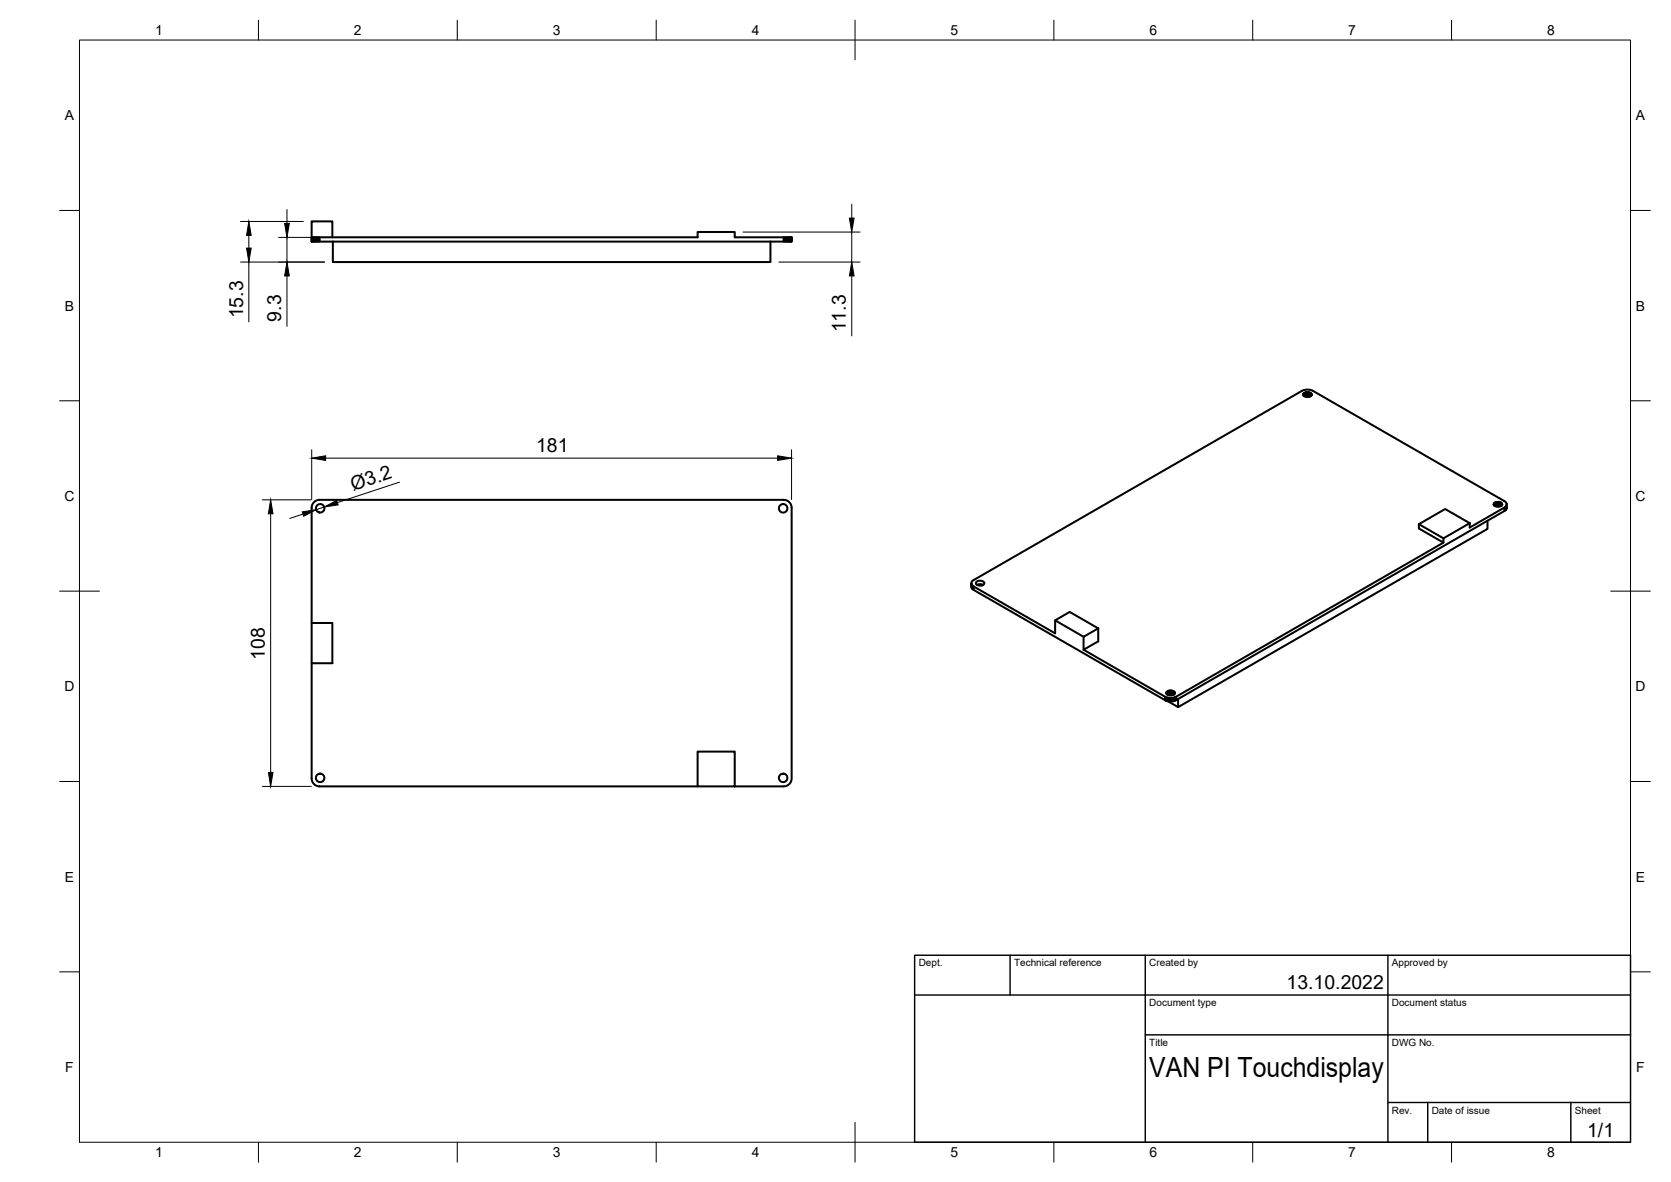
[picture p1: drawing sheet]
<svg xmlns="http://www.w3.org/2000/svg" width="420mm" height="297mm" viewBox="0 0 420 297" stroke-linecap="round" stroke-linejoin="round" font-family="sans-serif">
<!-- layer: Sichtbar -->
<g fill="none" stroke="#000" stroke-width=".51">
<path d="M78.4 59.6v1.1zM78.5 59.6v1.1M78.6 59.6h.1v1.1h-.1M78.7 59.6h.3v1.1h-.3M79 59.6h.2v1.1h-.2M79.2 59.6h.3v1.1h-.3M79.5 59.6h.2v1.1h-.2M79.7 59.6h.4v1.1h-.4M80.1 59.6h.3v1.1h-.3M80.4 59.6h95v-1.3h9.3v1.3h12.3M83.6 59.6v-4h-5.2v5.1M197.4 59.6h-.4v1.1h.4"/>
<path d="M197.7 59.6h-.3v1.1h.3M198 59.6h-.3v1.1h.3M198.2 59.6h-.2v1.1h.2M198.5 59.6h-.3v1.1h.3M198.7 59.6h-.2v1.1h.2M198.8 59.6h-.1v1.1h.1M198.9 59.6v1.1M199 59.6l.1 1.1zM199 59.6v1.1M80.4 60.7h116.6M83.7 60.7v5.2h110v-5.2M327.7 99.1a1.15 1.15 0 0 0 1.1 .7 1.15 1.15 0 0 0 1-.7v.1"/>
<path d="M327.7 99v.2M327.8 98.9l.1 .6M327.8 98.9l-.1 .4M327.8 98.9v.5M328 98.7l-.1 .1M328.1 98.7l-.1 .9 .1-.1M328.3 98.6l-.2 .1v.8h.2M328.5 98.6h-.2v.9l.2-.1M328.6 98.6h-.1v.8h.1M328.8 98.6h-.2v.8h.2M329 98.6h-.2v.8h.2M329.2 98.6h-.2v.8l.2 .1"/>
<path d="M329.3 98.6h-.1v.9h.1M329.5 98.7l-.2-.1v.9l.2 .1M329.6 98.8l-.1-.1v.9M329.7 98.9l-.1-.1v.7M329.8 99l-.1 .4M329.8 99.1v.2M356.8 131.7l6.6-3.8 6.1 3.6-6.6 3.8zM356.8 131.7v1.1l6.1 3.6v-1.1M362.9 136.4l-67.2 38.7M374 130.9v2l-77.8 44.8-2.6-1.5M375.6 126.8a1.19 1.19 0 0 0 2.1-.2v.2M375.6 126.6v.1"/>
<path d="M375.7 126.5l.1 .6M375.7 126.5l-.1 .4M375.7 126.5v.5M375.9 126.3l-.1 .1M376 126.2l-.1 1 .1-.1M376.2 126.2h-.2v.9h.2M376.4 126.2h-.2v.9l.2-.1M376.5 126.1l-.1 .1v.8h.1M376.7 126.1h-.2v.9h.2M376.9 126.2l-.2-.1v.9h.2M377.1 126.2h-.2v.8h.2M377.2 126.2h-.1v.8l.1 .1"/>
<path d="M377.4 126.3l-.2-.1v.9l.2 .1M377.5 126.4l-.1-.1v.9M377.6 126.5l-.1-.1v.7M377.7 126.6l-.1 .4M377.7 126.6v.3M378.2 127.6l-8.7 5v-1.1M378.2 128.4l-82.5 47.5M378.5 127.4l-.3 .2v.8l.3-.1M378.6 127.3l-.1 .1v.9l.1-.1M378.7 127.1l-.1 1.1 .1-.2M378.8 126.9l-.1 1.1 .1-.2M378.8 126.8v1v-1.2l-.6-.7-48-27.7a3.1 3.1 0 0 0-2.9 0l-82.5 47.6-.3 .2-.3 .6"/>
<path d="M78.4 156.6h5.2v10.1h-5.2zM78.4 156.6v-29a2.02 2.02 0 0 1 2-2h116.6a2.02 2.02 0 0 1 2.1 2v68a2.02 2.02 0 0 1-2.1 2h-12.3M244.3 146.8l-.1-.2 .1 1M244.3 146.9v-.1v1M244.5 147.1l-.2-.2 .2 1.1M244.6 147.2l.2 .2v.9l-.2-.2zM244.6 147.2l-.1-.1v.9l.1 .1M244.8 147.4l20.5 11.8v-3.3M244.8 148.3l48.1 27.6M245.6 146.2l.7-.3a.91 .91 0 0 1 1.2 .8 1.34 1.34 0 0 1-2.1-.1zM245.7 147l.7-.2 .8 .2M265.3 155.9l3.7-2.1 7.1 4.1-3.6 2.1z"/>
<path d="M276.1 157.9v3.3l-3.6 2.1v-3.3M78.4 166.7v28.9a2.02 2.02 0 0 0 2 2h95M272.5 163.3l20.4 11.8M292.9 175.1l.3 .1v.9l-.3-.2zM293.2 175.2l.2 .1v.9l-.2-.1M293.3 174.1a1.16 1.16 0 0 0 1 .7 1.16 1.16 0 0 0 1.1-.7v.1M293.3 174v.2M293.4 173.9l.1 .6M293.4 173.9l-.1 .4M293.4 173.9v.5M293.4 175.3l.3 .1v.8h-.3M293.6 173.7l-.1 .1"/>
<path d="M293.7 173.7l-.1 .9 .1-.1M293.7 175.4h.3v.9l-.3-.1M293.9 173.6l-.2 .1v.8h.2M294 175.4h.3v.9h-.3M294 173.6h-.1v.9l.1-.1M294.2 173.5l-.2 .1v.8h.2M294.3 175.4h.3v.9h-.3M294.4 173.5h-.2v.9h.2M294.6 173.6l-.2-.1v.9h.2M294.6 175.4h.4v.8l-.4 .1M294.7 173.6h-.1v.8l.1 .1M294.9 173.6h-.2v.9h.2"/>
<path d="M295 175.4l.2-.1v.9h-.2M295.1 173.7l-.2-.1v.9l.2 .1v-.9l.1 .1M295.2 175.3l.3-.1v.9l-.3 .1M295.3 173.9l-.1-.1v.7M295.3 174v.4M295.4 174.1l-.1 .2M295.5 175.2l.2-.1v.8l-.2 .2M296.2 175.7v2M175.4 188.9h9.3v8.7h-9.3z"/>
<circle cx="80.5" cy="127.7" r="1.07"/>
<circle cx="196.9" cy="127.7" r="1.07"/>
<circle cx="80.5" cy="195.5" r="1.07"/>
<circle cx="196.9" cy="195.5" r="1.06"/>
</g>
<g fill="#000">
<circle cx="80.2" cy="128.8" r=".25"/>
<circle cx="247" cy="147.1" r=".25"/>
</g>
<!-- layer: Border -->
<g fill="none" stroke="#000" stroke-width=".25">
<path d="M20 10.1h390v276.9h-390zM65 5.1v5M115 5.1v5M165 5.1v5M215 5.1v10M265 5.1v5M315 5.1v5M365 5.1v5M15 52.9h5M410 52.9h5M15 100.7h5M410 100.7h5"/>
<path d="M15 148.6h10M405 148.6h10M15 196.4h5M410 196.4h5M15 244.2h5M410 244.2h5M65 287v5M115 287v5M165 287v5M215 282.1v9.9M265 287v5M315 287v5"/>
<path d="M365 287v5"/>
</g>
<!-- layer: TitleBlock -->
<path d="M230 240.1h180v46.9h-180zM230 250h180M254 240.1v9.9M288 240.1v46.9M349 240.1v46.9M288 260.1h122M349 277.1h61M359 277.1v9.9M395 277.1v9.9" fill="none" stroke="#000" stroke-width=".36"/>
<!-- layer: Dimensions -->
<g fill="none" stroke="#000" stroke-width=".25">
<path d="M60.5 55.7h15.8M62.6 59.1v3.2M70.1 59.7h8.2M72.2 52.6v3.5M72.2 59.7v6.2M186.8 58.3h29.5M214.2 51.3v3.5M214.2 58.3v7.6M60.5 65.9h21.1M62.6 65.9v15M72.2 69.3v12.7M195.8 65.9h20.5"/>
<path d="M214.2 69.3v15.1M78.4 113v12.5M81.9 115.1h113.6M199 113v12.5M66 125.6h12.3M68.1 129.1v65M76.2 129.2l-3.3 1.1M81.5 127.4l-2 .7M100.5 121.2l-15.7 5.1M66 197.6h12.3"/>
</g>
<path d="M62.6 55.7l.6 3.4h-1.2zM71.6 56.1h1.1l-.5 3.6zM213.6 54.8h1.2l-.6 3.5zM62 62.3h1.2l-.6 3.6zM72.2 65.9l.5 3.4h-1.1zM214.2 65.9l.6 3.4h-1.2zM78.4 115.1l3.5-.6v1.2zM195.5 114.5l3.5 .6-3.5 .6zM68.1 125.6l.5 3.5h-1.1zM76 128.6l3.5-.5-3.2 1.6zM81.5 127.4l3.2-1.6 .3 1.1zM67.5 194.1h1.1l-.5 3.5z" fill="#000" stroke="#000" stroke-width=".25"/>
<text font-size="7" x="289" y="270.6">VAN PI Touchdisplay</text>
<g font-size="4.9">
<text x="61.1" y="80" transform="rotate(-90 61.1 80)">15.3</text>
<text x="70.7" y="80.8" transform="rotate(-90 70.7 80.8)">9.3</text>
<text x="212.7" y="83.6" transform="rotate(-90 212.7 83.6)">11.3</text>
<text x="134.8" y="113.7">181</text>
<text x="88.8" y="123.4" transform="rotate(-18 88.8 123.4)">Ø3.2</text>
<text x="66.6" y="165.8" transform="rotate(-90 66.6 165.8)">108</text>
<text x="323.5" y="248.5">13.10.2022</text>
<text x="399.1" y="285.7">1/1</text>
</g>
<g font-size="3.5">
<text x="39" y="8.8">1</text>
<text x="89" y="8.8">2</text>
<text x="139" y="8.8">3</text>
<text x="189" y="8.8">4</text>
<text x="239" y="8.8">5</text>
<text x="289" y="8.8">6</text>
<text x="339" y="8.8">7</text>
<text x="389" y="8.8">8</text>
<text x="16.3" y="30.2">A</text>
<text x="411.3" y="30.2">A</text>
<text x="16.3" y="78">B</text>
<text x="411.3" y="78">B</text>
<text x="16.2" y="125.9">C</text>
<text x="411.2" y="125.9">C</text>
<text x="16.2" y="173.7">D</text>
<text x="411.2" y="173.7">D</text>
<text x="16.3" y="221.6">E</text>
<text x="411.3" y="221.6">E</text>
<text x="16.4" y="269.4">F</text>
<text x="411.4" y="269.4">F</text>
<text x="39" y="290.8">1</text>
<text x="89" y="290.8">2</text>
<text x="139" y="290.8">3</text>
<text x="189" y="290.8">4</text>
<text x="239" y="290.8">5</text>
<text x="289" y="290.8">6</text>
<text x="339" y="290.8">7</text>
<text x="389" y="290.8">8</text>
</g>
<g font-size="2.5">
<text x="231" y="242.9">Dept.</text>
<text x="255" y="242.9">Technical reference</text>
<text x="289" y="242.9">Created by</text>
<text x="350" y="242.9">Approved by</text>
<text x="289" y="252.8">Document type</text>
<text x="350" y="252.8">Document status</text>
<text x="289" y="262.9">Title</text>
<text x="350" y="262.9">DWG No.</text>
<text x="350" y="279.9">Rev.</text>
<text x="360" y="279.9">Date of issue</text>
<text x="396" y="279.9">Sheet</text>
</g>
</svg>
